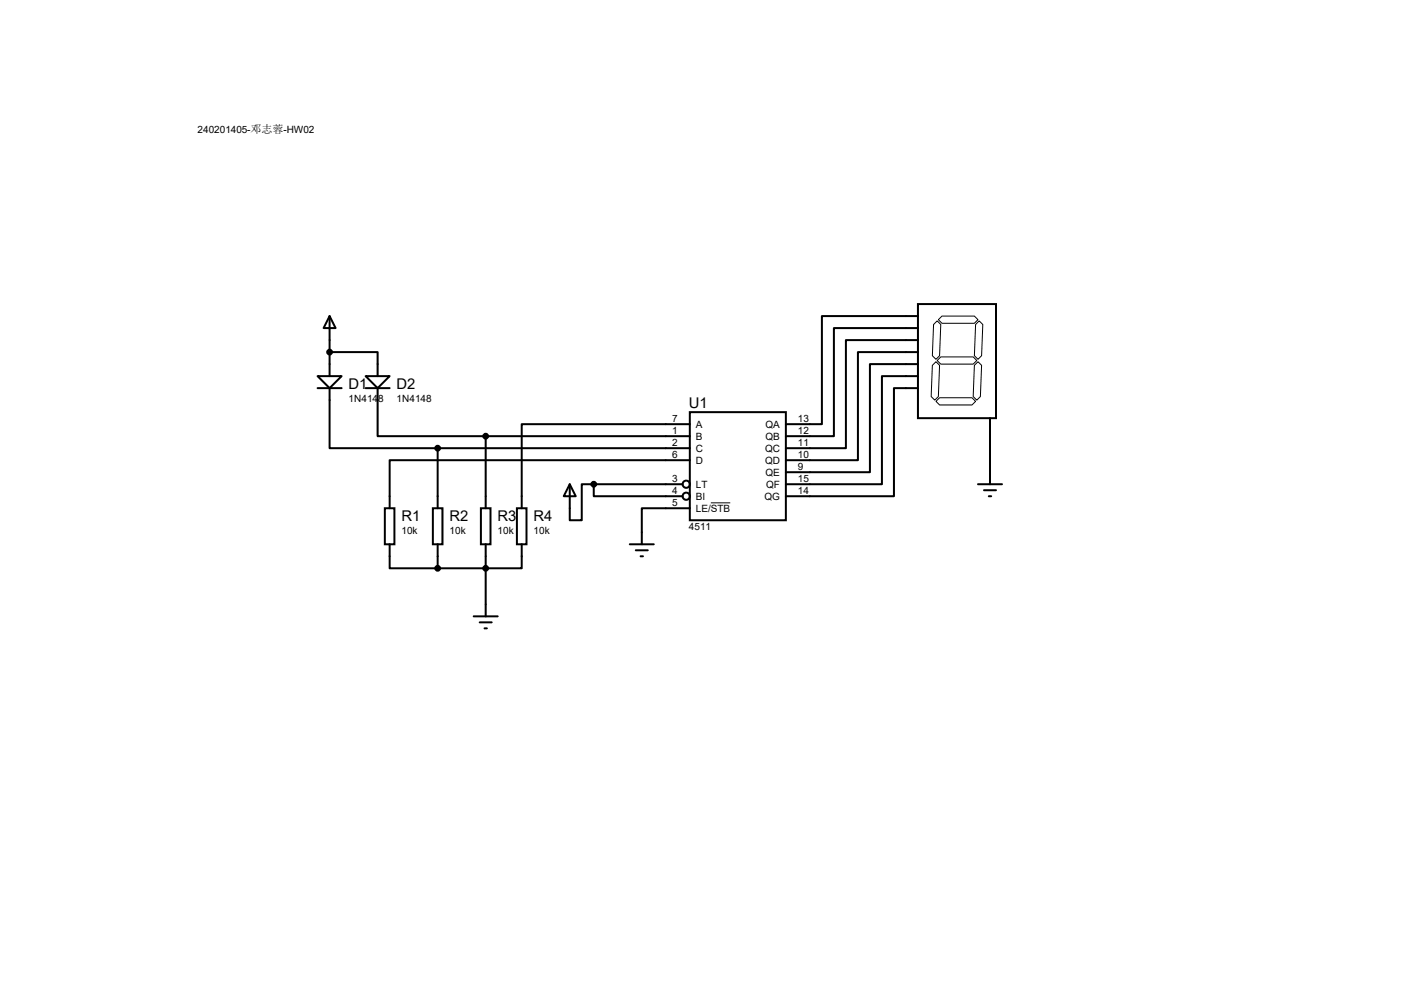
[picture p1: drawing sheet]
<svg xmlns="http://www.w3.org/2000/svg" width="297mm" height="210mm" viewBox="0 0 297 210" stroke-linecap="round" stroke-linejoin="round" font-family="sans-serif">
<g fill="none" stroke="#000" stroke-width=".42">
<path d="M67.2 79.5h5.1l-2.6 2.6zM69.7 66.8l1.3 2.6h-2.5zM69.7 74.5h10.2v5M69.7 66.8v12.7M77.3 79.5h5.1l-2.5 2.6zM194.2 64.3h16.5v24.1h-16.5zM194.2 66.8h-20.3v22.9h-7.7M194.2 69.4h-17.8v22.8h-10.2M194.2 71.9h-15.3v22.9h-12.7M194.2 74.5h-12.7v22.8h-15.3M194.2 77h-10.2v22.9h-17.8M194.2 79.5h-7.6v22.9h-20.4"/>
<path d="M67.2 82.1h5.1M69.7 82.1v12.7h22.9M77.3 82.1h5.1M79.9 82.1v10.1h22.8M92.6 94.8h53.3M92.6 94.8v12.7M102.7 92.2h43.2M102.7 92.2v15.3M145.9 87.2h20.3v22.8h-20.3zM145.9 97.3h-63.5v10.2M145.9 89.7h-35.5v17.8M194.2 82.1h-5.1v22.8h-22.9"/>
<path d="M209.4 88.4v14M81.4 107.5h2v7.6h-2zM82.4 115.1v5.1h10.2M91.6 107.5h2v7.6h-2zM92.6 115.1v5.1M101.7 107.5h2.1v7.6h-2.1zM102.7 115.1v15.2M109.3 107.5h2.1v7.6h-2.1zM110.4 115.1v5.1h-17.8M120.5 102.4l1.3 2.5h-2.5zM120.5 102.4v7.6h2.6v-7.6h2.5M125.6 102.4v2.5h18.8"/>
<path d="M125.6 102.4h18.8M133.2 115.1h5.1M134.5 116.4h2.5M135.5 117.6h.5M145.9 107.5h-10.1v7.6M206.9 102.4h5.1M208.2 103.7h2.5M209.2 104.9h.5M100.2 130.3h5.1M101.5 131.6h2.5M102.5 132.9h.5"/>
<circle cx="69.7" cy="74.5" r=".51"/>
<circle cx="92.6" cy="94.8" r=".51"/>
<circle cx="102.7" cy="92.2" r=".51"/>
<circle cx="125.6" cy="102.4" r=".51"/>
<circle cx="145.2" cy="104.9" r=".76"/>
<circle cx="145.2" cy="102.4" r=".76"/>
<circle cx="92.6" cy="120.2" r=".51"/>
<circle cx="102.7" cy="120.2" r=".51"/>
</g>
<path d="M197.5 68.6l.7-.7 .8 .7-.2 6.6-.8 .8-.8-.8zM198 76.5l.8 .8-.3 6.6-.8 .7-.7-.7 .2-6.6zM198.5 67.6l.8-.8h6.8l.8 .8-.8 .8h-6.8zM199 75.5h6.9l.7 .7-.7 .8h-6.9l-.8-.8zM206.4 68.6l.7-.7 .8 .7-.3 6.6-.7 .8-.8-.8zM206.9 76.5l.7 .8-.2 6.6-.8 .7-.7-.7 .2-6.6zM198 84.9l.8-.8h6.8l.8 .8-.8 .7h-6.8zM150.4 106.3h4.1" fill="none" stroke="#000" stroke-width=".21"/>
<g fill="#000">
<circle cx="69.7" cy="74.5" r=".51"/>
<circle cx="92.6" cy="94.8" r=".51"/>
<circle cx="102.7" cy="92.2" r=".51"/>
<circle cx="125.6" cy="102.4" r=".51"/>
<circle cx="92.6" cy="120.2" r=".51"/>
<circle cx="102.7" cy="120.2" r=".51"/>
</g>
<g font-size="3.1">
<text x="73.7" y="82.2">D1</text>
<text x="83.9" y="82.2">D2</text>
<text x="145.7" y="86.3">U1</text>
<text x="84.9" y="110.1">R1</text>
<text x="95.1" y="110.1">R2</text>
<text x="105.2" y="110.1">R3</text>
<text x="112.9" y="110.1">R4</text>
</g>
<g font-size="2.1">
<text x="41.8" y="28.1">240201405-邓志蓉-HW02</text>
<text x="73.7" y="85.1">1N414</text>
<text x="80" y="85.1">8</text>
<text x="83.9" y="85.1">1N4148</text>
<text x="142.2" y="89.3">7</text>
<text x="168.8" y="89.3">13</text>
<text x="142.2" y="91.9">1</text>
<text x="142.2" y="94.4">2</text>
<text x="147.2" y="90.5">A</text>
<text x="147.2" y="93">B</text>
<text x="147.2" y="95.5">C</text>
<text x="161.8" y="95.5">QC</text>
<text x="161.9" y="90.5">QA</text>
<text x="161.9" y="93">QB</text>
<text x="168.8" y="91.9">12</text>
<text x="168.8" y="94.4">11</text>
<text x="142.2" y="96.9">6</text>
<text x="147.2" y="98.1">D</text>
<text x="161.8" y="98.1">QD</text>
<text x="161.9" y="100.6">QE</text>
<text x="168.8" y="96.9">10</text>
<text x="168.8" y="99.5">9</text>
<text x="142.2" y="102">3</text>
<text x="142.2" y="104.6">4</text>
<text x="142.2" y="107.1">5</text>
<text x="147.2" y="103.2">LT</text>
<text x="147.2" y="105.7">BI</text>
<text x="161.7" y="105.7">QG</text>
<text x="162.1" y="103.2">QF</text>
<text x="168.8" y="102">15</text>
<text x="168.8" y="104.6">14</text>
<text x="84.9" y="113">10k</text>
<text x="95.1" y="113">10k</text>
<text x="105.2" y="113">10k</text>
<text x="112.9" y="113">10k</text>
<text x="145.7" y="112.2">4511</text>
<text x="147.2" y="108.2">LE/STB</text>
</g>
</svg>
